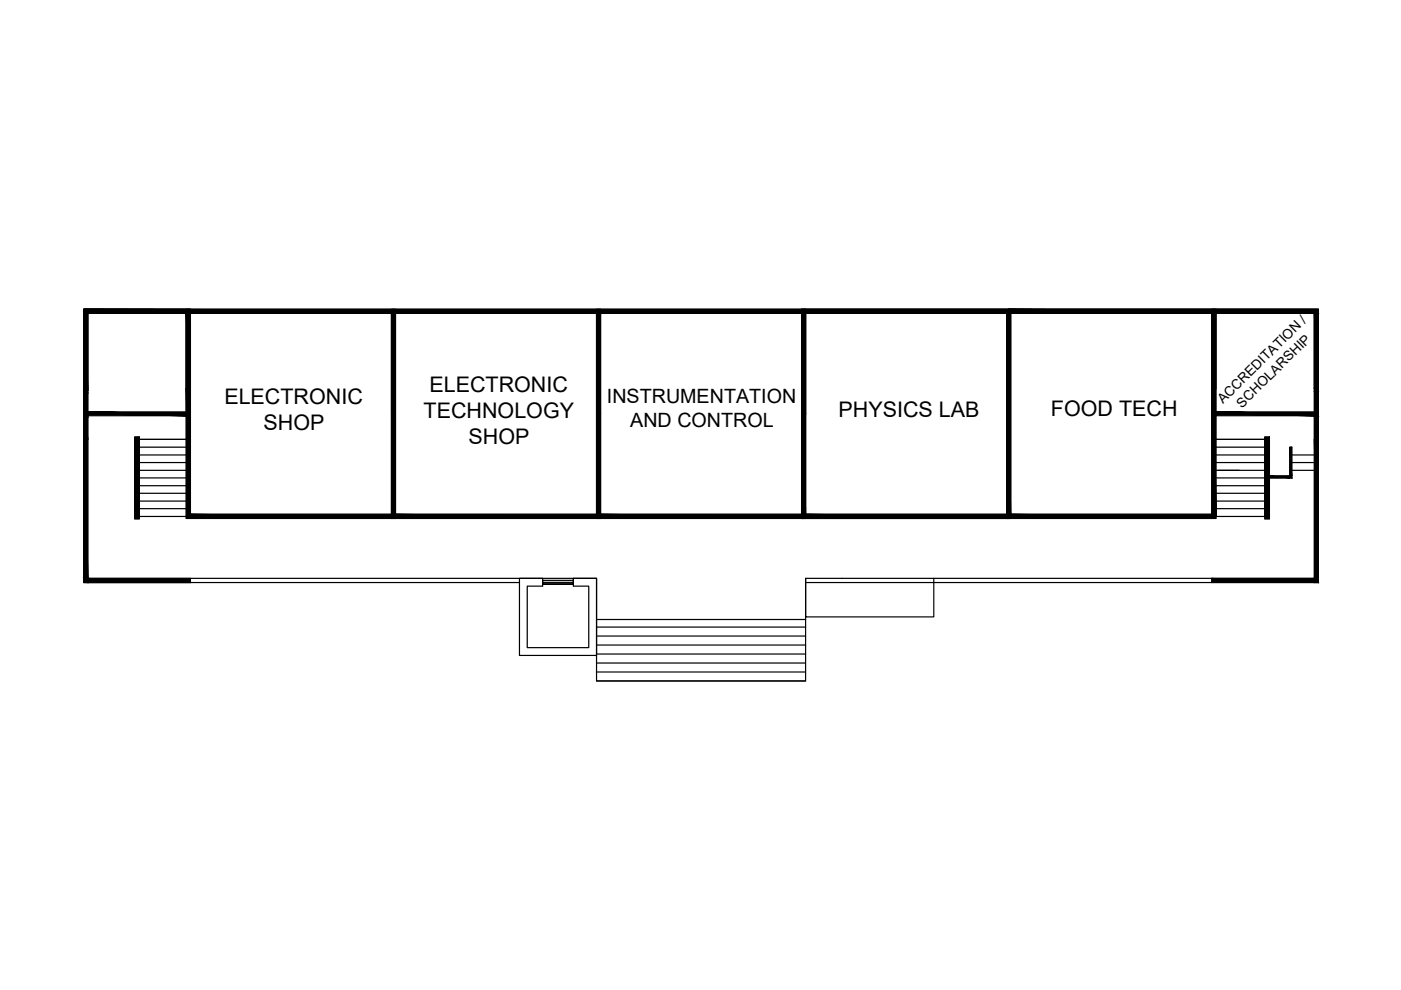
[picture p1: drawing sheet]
<svg xmlns="http://www.w3.org/2000/svg" width="297mm" height="210mm" viewBox="0 0 297 210" stroke-linecap="round" stroke-linejoin="round" font-family="sans-serif">
<!-- layer: hatches -->
<g fill="none" stroke="#000" stroke-width=".25">
<path d="M17.8 65.6v57.9h92.3M18.6 66.4v56.2h107.9v21.8h44.3v-21.8v8.2h27.2v-8.2M39.5 66.4v43.5h44.3M39.5 65.6h218.3M39.9 66h-21.7v16.9M39.9 66.4v43.1M40.4 66.4h42.6v42.6h-42.6zM40.4 66.4v42.6M83 66.4v42.6M83.8 66.4h42.7v42.6h-42.7zM83.8 66.4v42.6M126.5 66.4v42.6"/>
<path d="M127.3 66.4h42.7v42.6h-42.7zM127.3 66.4v42.6M170 66.4v42.6M170.8 66.4h42.6v42.6h-42.6zM170.8 66.4v42.6M213.4 66.4v42.6M213.9 66h65.2v56.6M213.9 66.4h64.8v57.1M213.9 65.6h65.6v57.9h-.8M213.9 66.4v43.1h-43.5v-43.1v43.1h-43.5v-43.1v43.1h-43.5v-43.1v43.1h-43.5M213.9 66.4v43.1v-43.1M213.9 66.4v43.1h43.4v-43.1v16.5"/>
<path d="M213.9 65.6v.8v-.8M214.3 66.4h42.6v42.6h-42.6zM214.3 66.4v42.6M256.9 65.6h22.6v17.7M256.9 66.4v16.9M257.8 66.4v43.5h-43.9M17.8 83.3v-17.7h22.6h-22.6v57.9h22.6v-.9M18.6 82.4v-16h20.9v16M28.6 92.7h.9v17.3h-.9zM28.6 93.2v16.3M29.5 93.2h10h-10M29.5 93.2v16.3h10.4"/>
<path d="M29.5 99.7h10M29.5 98.1h10M29.5 96.5h10M29.5 94.8h10M257.8 82.4v-16h20.9v16M257.8 93.2h10.4h-10.4M257.8 99.7h10.4M257.8 98.1h10.4M257.8 96.5h10.4M257.8 94.8h10.4M268.2 92.7h.9v17.3h-.9zM268.2 93.2v16.3h-10.9"/>
<path d="M269.1 93.2v16.3M273.9 99.7h5.6M273.9 98.1h5.6M273.9 96.5h5.6M279.1 82.9v-16.9h-260.9v56.6M29.5 107.9h10M29.5 106.2h10M29.5 104.6h10M29.5 103h10M29.5 101.3h10M83 109.9h130.9M83.4 109.5v.4"/>
<path d="M126.9 109.5v.4M170.4 109.5v.4M213.4 109.9h.9M213.9 109.9v-.4v.4M257.3 107.9h10.9M257.3 106.2h10.9M257.3 104.6h10.9M268.2 101.3h-10.9v1.7h10.9M269.1 101.3h4.8v-6.5h-.4v6.5M269.1 100.9h4.8M17.8 122.6h.8v.9v-.9M110.1 122.6h4.9v1.7h-3.2v13h13v-13h-3.2v-1.7h4.9v16.4h-16.4z"/>
<path d="M115 123h6.6v.9h-6.6v-.4h6.6v.4h-6.6zM126.5 138.7h44.3M126.5 136.8h44.3M126.5 134.9h44.3M126.5 133h44.3M126.5 131.3h44.3M170.8 122.6h108.7h-.8v.9M170.8 123.5h108.7M256.9 122.6v.9M126.5 144.4h44.3M126.5 142.5h44.3M126.5 140.6h44.3"/>
</g>
<g fill="#000" stroke="#000" stroke-width=".21">
<path d="M17.8 66l.4 16.9v-16.9zM17.8 66l.4 16.9h-.4z"/>
<path d="M18.2 66.4l.4 16.5v-16.5zM18.2 66.4l.4 16.5h-.4z"/>
<path d="M18.2 66l10.9 .4v-.4zM18.2 66l10.9 .4h-10.9z"/>
<path d="M39.5 66.4l.4 16v-16zM39.5 66.4l.4 16h-.4z"/>
<path d="M39.9 66.4l.5 42.6v-42.6zM39.9 66.4l.5 42.6h-.5z"/>
<path d="M39.5 66.4l.9 16v-16zM39.5 66.4l.9 16h-.9z"/>
<path d="M29.1 66l32.6 .4v-.4zM29.1 66l32.6 .4h-32.6z"/>
<path d="M83 66.4l.4 42.6v-42.6zM83 66.4l.4 42.6h-.4z"/>
<path d="M83.4 66.4l.4 42.6v-42.6zM83.4 66.4l.4 42.6h-.4z"/>
<path d="M83 66.4l.8 21.3v-21.3zM83 66.4l.8 21.3h-.8z"/>
<path d="M126.5 66.4l.4 42.6v-42.6zM126.5 66.4l.4 42.6h-.4z"/>
<path d="M126.9 66.4l.4 42.6v-42.6zM126.9 66.4l.4 42.6h-.4z"/>
<path d="M126.5 66.4l.8 21.3v-21.3zM126.5 66.4l.8 21.3h-.8z"/>
<path d="M170 66.4l.4 42.6v-42.6zM170 66.4l.4 42.6h-.4z"/>
<path d="M170.4 66.4l.4 42.6v-42.6zM170.4 66.4l.4 42.6h-.4z"/>
<path d="M170 66.4l.8 21.3v-21.3zM170 66.4l.8 21.3h-.8z"/>
<path d="M213.4 66.4l.5 42.6v-42.6zM213.4 66.4l.5 42.6h-.5z"/>
<path d="M17.8 65.6l196.1 .4v-.4zM17.8 65.6l196.1 .4h-196.1z"/>
<path d="M61.7 66l152.2 .4v-.4zM61.7 66l152.2 .4h-152.2z"/>
<path d="M213.4 66.4l.5 21.3v-21.3zM213.4 66.4l.5 21.3h-.5z"/>
<path d="M213.9 66.4l.4 42.6v-42.6zM213.9 66.4l.4 42.6h-.4z"/>
<path d="M213.9 66l21.7 .4v-.4zM213.9 66l21.7 .4h-21.7z"/>
<path d="M256.9 66.4l.4 16.9v-16.9zM256.9 66.4l.4 16.9h-.4z"/>
<path d="M257.3 66.4l.5 43.1v-43.1zM257.3 66.4l.5 43.1h-.5z"/>
<path d="M235.6 66l43.5 .4v-.4zM235.6 66l43.5 .4h-43.5z"/>
<path d="M278.7 66.4l.4 16v-16zM278.7 66.4l.4 16h-.4z"/>
<path d="M213.9 65.6l65.6 .4v-.4zM213.9 65.6l65.6 .4h-65.6z"/>
<path d="M279.1 66l.4 .4v-.4zM279.1 66l.4 .4h-.4z"/>
<path d="M279.1 66.4l.4 16v-16zM279.1 66.4l.4 16h-.4z"/>
<path d="M17.8 88.2l.4 5v-5zM17.8 88.2l.4 5h-.4z"/>
<path d="M17.8 93.2l.4 29.4v-29.4zM17.8 93.2l.4 29.4h-.4z"/>
<path d="M17.8 82.9l.4 .4v-.4zM17.8 82.9l.4 .4h-.4z"/>
<path d="M17.8 83.3l.4 5.2v-5.2zM17.8 83.3l.4 5.2h-.4z"/>
<path d="M18.2 88.2l.4 5v-5zM18.2 88.2l.4 5h-.4z"/>
<path d="M18.2 93.2l.4 29.4v-29.4zM18.2 93.2l.4 29.4h-.4z"/>
<path d="M18.2 82.9l.4 .4v-.4zM18.2 82.9l.4 .4h-.4z"/>
<path d="M18.2 83.3l.4 5.2v-5.2zM18.2 83.3l.4 5.2h-.4z"/>
<path d="M28.6 92.7l.9 17.3v-17.3zM28.6 92.7l.9 17.3h-.9z"/>
<path d="M18.6 87.3l20.9 .4v-.4zM18.6 87.3l20.9 .4h-20.9z"/>
<path d="M18.6 87.7l20.9 .5v-.5zM18.6 87.7l20.9 .5h-20.9z"/>
<path d="M39.5 82.4l.4 27.1v-27.1zM39.5 82.4l.4 27.1h-.4z"/>
<path d="M39.5 82.4l.9 5.3v-5.3zM39.5 82.4l.9 5.3h-.9z"/>
<path d="M256.9 83.3l.4 25.7v-25.7zM256.9 83.3l.4 25.7h-.4z"/>
<path d="M268.2 92.7l.9 17.3v-17.3zM268.2 92.7l.9 17.3h-.9z"/>
<path d="M273.5 94.8l.4 6.1v-6.1zM273.5 94.8l.4 6.1h-.4z"/>
<path d="M257.8 87.3l20.9 .4v-.4zM257.8 87.3l20.9 .4h-20.9z"/>
<path d="M257.8 87.7l20.9 .5v-.5zM257.8 87.7l20.9 .5h-20.9z"/>
<path d="M278.7 82.4l.4 .5v-.5zM278.7 82.4l.4 .5h-.4z"/>
<path d="M278.7 82.9l.4 4.8v-4.8zM278.7 82.9l.4 4.8h-.4z"/>
<path d="M278.7 87.7l.4 .5v-.5zM278.7 87.7l.4 .5h-.4z"/>
<path d="M278.7 88.2l.4 5v-5zM278.7 88.2l.4 5h-.4z"/>
<path d="M278.7 93.2l.4 29.4v-29.4zM278.7 93.2l.4 29.4h-.4z"/>
<path d="M279.1 82.4l.4 .5v-.5zM279.1 82.4l.4 .5h-.4z"/>
<path d="M279.1 82.9l.4 4.8v-4.8zM279.1 82.9l.4 4.8h-.4z"/>
<path d="M279.1 87.7l.4 .5v-.5zM279.1 87.7l.4 .5h-.4z"/>
<path d="M279.1 88.2l.4 5v-5zM279.1 88.2l.4 5h-.4z"/>
<path d="M279.1 93.2l.4 29.4v-29.4zM279.1 93.2l.4 29.4h-.4z"/>
<path d="M39.9 109l43.5 .5v-.5zM39.9 109l43.5 .5h-43.5z"/>
<path d="M39.5 109.5l43.9 .4v-.4zM39.5 109.5l43.9 .4h-43.9z"/>
<path d="M83.4 109l43.5 .5v-.5zM83.4 109l43.5 .5h-43.5z"/>
<path d="M83.4 109.5l43.5 .4v-.4zM83.4 109.5l43.5 .4h-43.5z"/>
<path d="M126.9 109l43.5 .5v-.5zM126.9 109l43.5 .5h-43.5z"/>
<path d="M126.9 109.5l43.5 .4v-.4zM126.9 109.5l43.5 .4h-43.5z"/>
<path d="M170.4 109l43.5 .5v-.5zM170.4 109l43.5 .5h-43.5z"/>
<path d="M170.4 109.5l43.5 .4v-.4zM170.4 109.5l43.5 .4h-43.5z"/>
<path d="M213.9 109l43.4 .5v-.5zM213.9 109l43.4 .5h-43.4z"/>
<path d="M213.9 109.5l43.9 .4v-.4zM213.9 109.5l43.9 .4h-43.9z"/>
<path d="M269.1 100.9l4.4 .4v-.4zM269.1 100.9l4.4 .4h-4.4z"/>
<path d="M273.5 100.9l.4 .4v-.4zM273.5 100.9l.4 .4h-.4z"/>
<path d="M17.8 122.6l.8 .9v-.9zM17.8 122.6l.8 .9h-.8z"/>
<path d="M18.6 122.6l21.8 .9v-.9zM18.6 122.6l21.8 .9h-21.8z"/>
<path d="M256.9 122.6l21.8 .9v-.9zM256.9 122.6l21.8 .9h-21.8z"/>
<path d="M278.7 122.6l.8 .9v-.9zM278.7 122.6l.8 .9h-.8z"/>
</g>
<g font-size="4.6">
<text x="91" y="83.2">ELECTRONIC</text>
<text x="47.6" y="85.7">ELECTRONIC</text>
<text x="89.8" y="88.7">TECHNOLOGY</text>
<text x="177.8" y="88.4">PHYSICS LAB</text>
<text x="222.8" y="88.3">FOOD TECH</text>
<text x="55.9" y="91.2">SHOP</text>
<text x="99.3" y="94.2">SHOP</text>
</g>
<g font-size="4.2">
<text x="128.7" y="85.4">INSTRUMENTATION</text>
<text x="133.6" y="90.5">AND CONTROL</text>
</g>
<g font-size="2.9">
<text x="259.3" y="85.8" transform="rotate(-45 259.3 85.8)">ACCREDITATION /</text>
<text x="263.3" y="86.6" transform="rotate(-45 263.3 86.6)">SCHOLARSHIP</text>
</g>
</svg>
